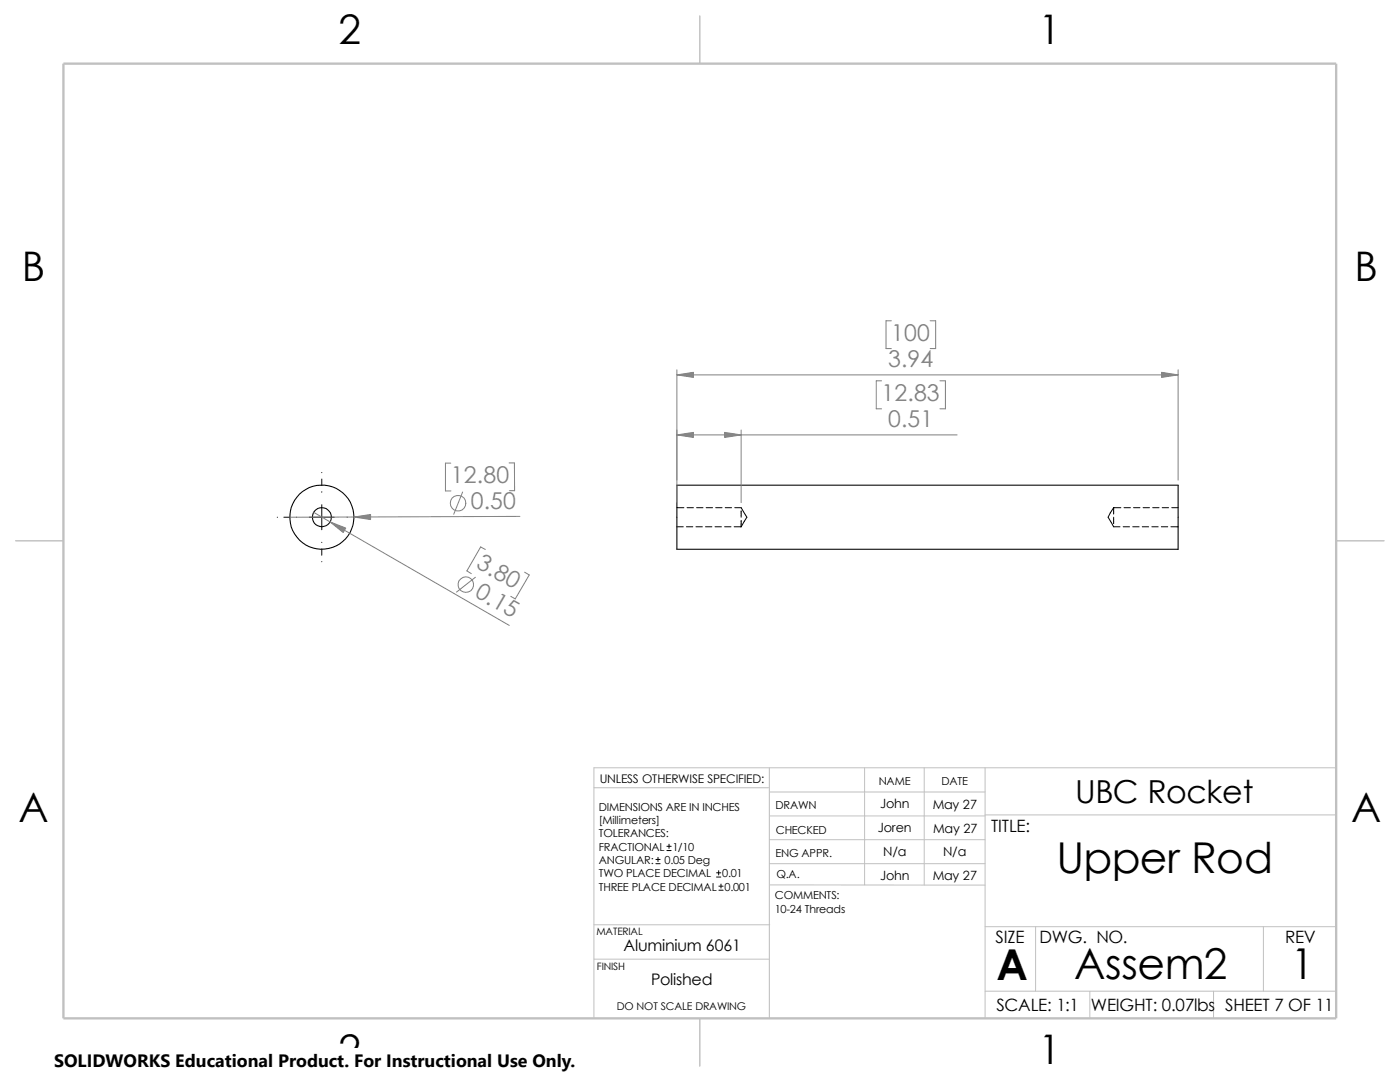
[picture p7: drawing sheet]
<svg xmlns="http://www.w3.org/2000/svg" width="279mm" height="216mm" viewBox="0 0 279 216" stroke-linecap="round" stroke-linejoin="round" font-family="sans-serif">
<g fill="none" stroke="#c0c0c0" stroke-width=".2">
<path d="M118.5 157.2h35M153.5 158h43.1M153.5 153.2v50M172.6 153.2v23.4M184.4 153.2v23.4M196.6 153.2v50M266.7 153.2h-148.2v50M153.5 172.3h43.1M153.5 176.6h43.1M153.5 162.8h43.1M153.5 167.6h43.1M196.6 162.6h70.1"/>
<path d="M118.5 184.5h35.1M118.5 191.4h35M196.6 184.9h70.1M196.6 197.8h70.1M206.7 184.9v12.9M217.5 197.8v5.4M242.2 197.8v5.4M252.1 184.9v12.9"/>
</g>
<path d="M139.7 3.2v9.5M3.1 107.9h9.6M266.7 107.9h9.5M139.7 203.2v9.5" fill="none" stroke="#c0c0c0" stroke-width=".21"/>
<path d="M12.7 12.7h254v190.5h-254z" fill="none" stroke="#c0c0c0" stroke-width=".47"/>
<g fill="none" stroke="#000" stroke-width=".2">
<path d="M64.2 94.3h.1M64.2 95.6v1.3M64.2 98.1v.1M55.3 103.2h.1M56.6 103.2h1.3M59.2 103.2h.1M61.7 103.2h5M64.2 100.7v5M64.2 108.2h.1M64.2 109.5v1.3M64.2 112.1h.1M69.3 103.2h.1"/>
<path d="M70.6 103.2h1.2M73.1 103.2h.1M135.1 101.3h1.4M135.1 105.1h1.3M137 105.1h1.3M137.1 101.3h1.3M138.9 105.1h1.3M139 101.3h1.3M140.8 105.1h1.3M140.9 101.3h1.3M142.7 105.1h1.3M142.8 101.3h1.3"/>
<path d="M144.6 105.1h1.3M144.7 101.3h1.3M146.5 105.1h1.4M146.6 101.3h1.3l1.2 1.9-1.2 1.9M147.9 101.9v1.3M147.9 103.8v1.3M222.2 101.3v1.3M222.2 103.2v1.3M222.2 101.3h1.5M222.2 101.3l-1.1 1.9 1.1 1.9h1.3M224.2 105.1h1.2M224.3 101.3h1.3"/>
<path d="M226.1 105.1h1.2M226.2 101.3h1.3M228 105.1h1.2M228.1 101.3h1.3M229.9 105.1h1.2M230 101.3h1.3M231.8 105.1h1.2M231.9 101.3h1.3M233.7 105.1h1.4M233.8 101.3h1.3M130.9 172.3h.8M130.9 171.5h.8"/>
<path d="M131.3 171.1v.8M133.1 169.7h.8M133.1 168.9h.8M133.5 168.4v.9M143 175h.8M143 174.2h.8M143.4 173.7v.9M143.5 177.6h.8M143.5 176.8h.8M143.9 176.4v.8"/>
</g>
<g fill="none" stroke="#000" stroke-width=".21">
<path d="M135.1 96.8h100v12.8h-100z"/>
<circle cx="64.2" cy="103.2" r="1.9"/>
<circle cx="64.2" cy="103.2" r="6.4"/>
</g>
<g fill="none" stroke="#808080" stroke-width=".2">
<path d="M135.1 73.8v26.5M135.1 74.8h100M175.9 76h-1v5.6h1M177.9 64h-1.1v5.6h1.1M185.6 64h1.1v5.6h-1.1M187.6 76h1.1v5.6h-1.1M235.1 73.8v22M90 92.4h-1.1v5.6h1.1M92.3 98.2l-1.7 4.4M101.6 92.4h1.1v5.5h-1.1M135.1 86.8h55.9M147.9 85.8v14.5"/>
<path d="M62.6 102.2l39 22.6M94.9 115.2l-3.8 3M96.9 109.6l-1-.5-2.7 4.8 .9 .6M103.8 103l-46 .2M104.7 114.2l.9 .5-2.8 4.8-.9-.5"/>
<circle cx="91.4" cy="100.4" r="1.56"/>
<circle cx="93" cy="116.7" r="1.56"/>
</g>
<g fill="#808080" stroke="#808080" stroke-width=".2">
<path d="M70.7 103.2l3.3-.5v1z"/>
<path d="M65.9 104.1l3.1 1.3-.5 .9z"/>
<path d="M231.8 74.3l3.3 .5-3.3 .5z"/>
<path d="M135.1 74.8l3.3-.5v1z"/>
<path d="M144.6 86.3l3.3 .5-3.3 .5z"/>
<path d="M135.1 86.8l3.3-.5v1z"/>
</g>
<path d="M10.8 209.2h104.1v6.7h-104.1z" fill="#fff"/>
<g font-size="8.5">
<text x="210.9" y="174.1">Upper Rod</text>
<text x="198.8" y="195.5">A</text>
<text x="214.4" y="195.3">Assem2</text>
<text x="257.6" y="195.3">1</text>
</g>
<g font-size="8.1">
<text x="67.6" y="8.8">2</text>
<text x="207.3" y="8.8">1</text>
<text x="4.4" y="56.1">B</text>
<text x="270.3" y="56.1">B</text>
<text x="3.7" y="164.1">A</text>
<text x="269.6" y="164.1">A</text>
<text x="67.6" y="212.3">2</text>
<text x="207.3" y="212.3">1</text>
</g>
<text font-size="6.3" x="214.6" y="160.3">UBC Rocket</text>
<g font-size="4.6" fill="#808080">
<text x="177.9" y="68">100</text>
<text x="177.3" y="73.3">3.94</text>
<text x="175.9" y="80.1">12.83</text>
<text x="177.2" y="85.3">0.51</text>
<text x="90" y="96.4">12.80</text>
<text x="93.9" y="101.6">0.50</text>
<text x="94.8" y="113.2" transform="rotate(30 94.8 113.2)">3.80</text>
<text x="94.5" y="119" transform="rotate(30 94.5 119)">0.15</text>
</g>
<text font-size="3.6" x="10.8" y="213">SOLIDWORKS Educational Product. For Instructional Use Only.</text>
<g font-size="3.4">
<text x="197.8" y="166">TITLE:</text>
<text x="198.7" y="188.1">SIZE</text>
<text x="207.5" y="188.1">DWG. NO.</text>
<text x="256.5" y="188.2">REV</text>
<text x="198.8" y="201.7">SCALE: 1:1</text>
<text x="217.7" y="201.8">WEIGHT: 0.07lbs</text>
<text x="244.5" y="201.7">SHEET 7 OF 11</text>
</g>
<g font-size="3.2">
<text x="124.5" y="189.8">Aluminium 6061</text>
<text x="129.9" y="196.6">Polished</text>
</g>
<g font-size="2.5">
<text x="175.6" y="161.3">John</text>
<text x="186.1" y="161.4">May 27</text>
<text x="175.2" y="166.1">Joren</text>
<text x="186.2" y="166.2">May 27</text>
<text x="176.3" y="170.8">N/a</text>
<text x="188.2" y="170.8">N/a</text>
<text x="175.6" y="175.6">John</text>
<text x="186.1" y="175.6">May 27</text>
</g>
<text font-size="2.4" x="119.7" y="156.2">UNLESS OTHERWISE SPECIFIED:</text>
<g font-size="2.2">
<text x="119.5" y="161.8">DIMENSIONS ARE IN INCHES</text>
<text x="154.8" y="161.5">DRAWN</text>
<text x="175.4" y="156.7">NAME</text>
<text x="187.9" y="156.7">DATE</text>
<text x="119.5" y="164.4">[Millimeters]</text>
<text x="119.5" y="167.1">TOLERANCES:</text>
<text x="154.8" y="166.3">CHECKED</text>
<text x="119.5" y="169.8">FRACTIONAL 1/10</text>
<text x="119.5" y="172.4">ANGULAR:</text>
<text x="132.6" y="172.4">0.05 Deg</text>
<text x="154.8" y="171">ENG APPR.</text>
<text x="119.5" y="175">TWO PLACE DECIMAL</text>
<text x="119.5" y="177.7">THREE PLACE DECIMAL 0.001</text>
<text x="144.1" y="175">0.01</text>
<text x="154.6" y="179.5">COMMENTS:</text>
<text x="154.9" y="175.2">Q.A.</text>
<text x="154.6" y="182.1">10-24 Threads</text>
</g>
<text font-size="2.1" x="123.1" y="201.6">DO NOT SCALE DRAWING</text>
<g font-size="2">
<text x="119" y="186.6">MATERIAL</text>
<text x="119.1" y="193.5">FINISH</text>
</g>
</svg>
